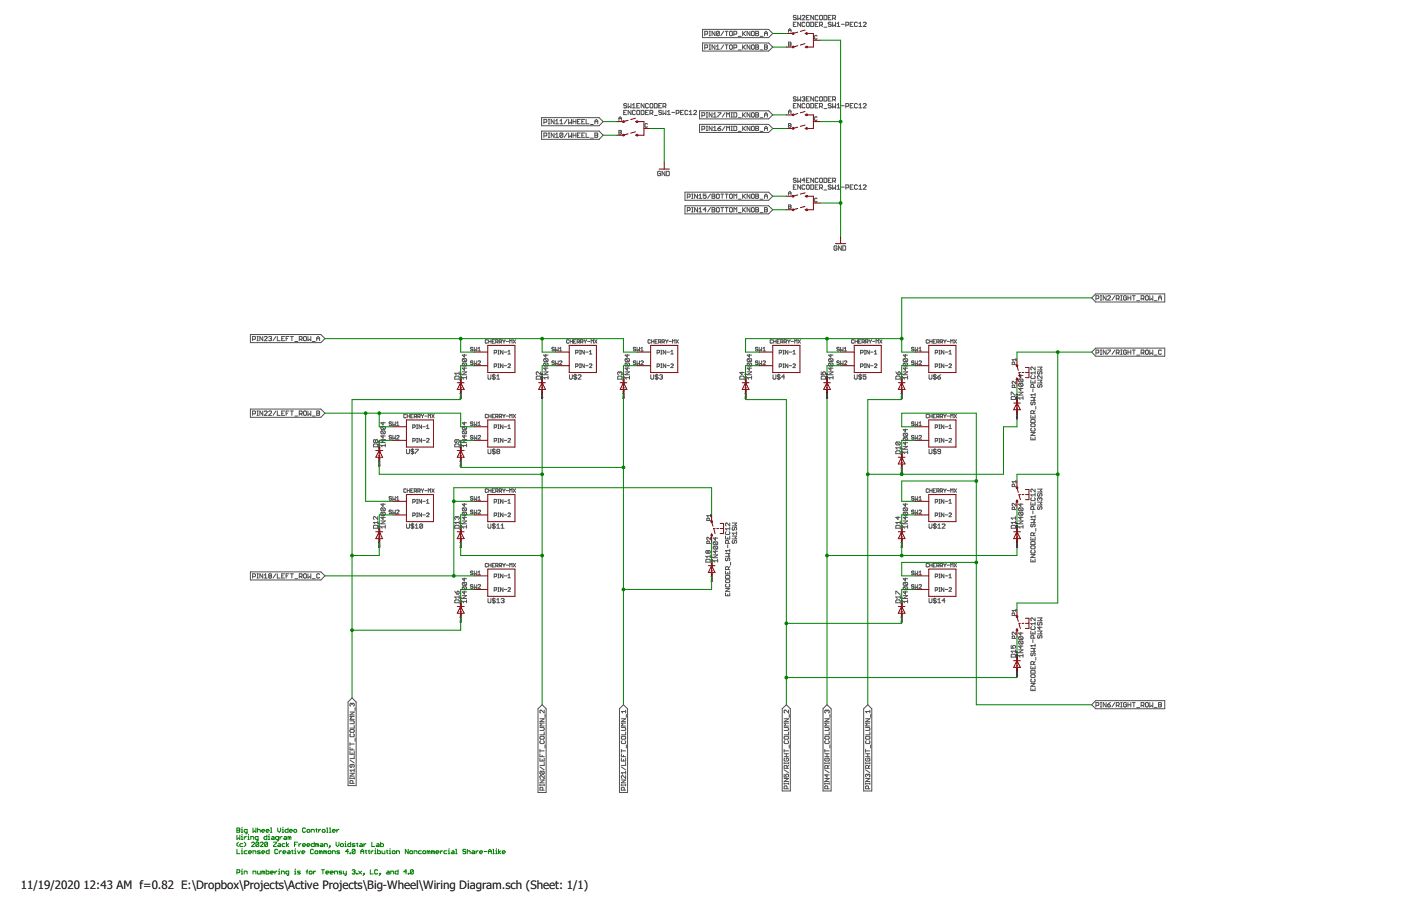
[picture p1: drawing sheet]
<?xml version="1.0" encoding="utf-8"?>
<!DOCTYPE eagle SYSTEM "eagle.dtd">
<eagle version="7.7.0">
<drawing>
<settings>
<setting alwaysvectorfont="yes"/>
<setting verticaltext="up"/>
</settings>
<grid distance="0.1" unitdist="inch" unit="inch" style="lines" multiple="1" display="no" altdistance="0.01" altunitdist="inch" altunit="inch"/>
<schematic xreflabel="%F%N/%S.%C%R" xrefpart="/%S.%C%R">
<libraries>
<library name="cherrymx">
<symbols>
<symbol name="CHERRY-MX">
<text x="-6.096" y="5.842" size="1.4224" layer="95">CHERRY-MX</text>
<pin name="PIN-1" x="-10.16" y="2.54" length="middle"/>
<pin name="PIN-2" x="-10.16" y="-2.54" length="middle"/>
<text x="-5.08" y="-7.62" size="1.778" layer="95">&gt;NAME</text>
<wire x1="-5.08" y1="5.08" x2="-5.08" y2="-5.08" width="0.254" layer="94"/>
<wire x1="-5.08" y1="-5.08" x2="5.08" y2="-5.08" width="0.254" layer="94"/>
<wire x1="5.08" y1="-5.08" x2="5.08" y2="5.08" width="0.254" layer="94"/>
<wire x1="5.08" y1="5.08" x2="-5.08" y2="5.08" width="0.254" layer="94"/>
</symbol>
</symbols>
<devicesets>
<deviceset name="CHERRY-MX">
<gates>
<gate name="G$1" symbol="CHERRY-MX" x="-2.54" y="-25.4"/>
</gates>
<devices>
<device name="" package="CHERRY-MX">
<connects>
<connect gate="G$1" pin="PIN-1" pad="SW1"/>
<connect gate="G$1" pin="PIN-2" pad="SW2"/>
</connects>
<technologies>
<technology name=""/>
</technologies>
</device>
</devices>
</deviceset>
</devicesets>
</library>
<library name="dp_devices">
<symbols>
<symbol name="ENCODER">
<wire x1="1.905" y1="2.54" x2="2.54" y2="2.54" width="0.254" layer="94" style="shortdash"/>
<wire x1="-2.54" y1="2.54" x2="1.905" y2="3.81" width="0.254" layer="94" style="shortdash"/>
<wire x1="1.905" y1="-2.54" x2="2.54" y2="-2.54" width="0.254" layer="94" style="shortdash"/>
<wire x1="-2.54" y1="-2.54" x2="1.905" y2="-1.27" width="0.254" layer="94" style="shortdash"/>
<wire x1="2.54" y1="2.54" x2="5.08" y2="2.54" width="0.254" layer="94"/>
<wire x1="5.08" y1="2.54" x2="5.08" y2="-2.54" width="0.254" layer="94"/>
<wire x1="5.08" y1="-2.54" x2="2.54" y2="-2.54" width="0.254" layer="94"/>
<circle x="-2.54" y="2.54" radius="0.127" width="0.4064" layer="94"/>
<circle x="2.54" y="2.54" radius="0.127" width="0.4064" layer="94"/>
<circle x="-2.54" y="-2.54" radius="0.127" width="0.4064" layer="94"/>
<circle x="2.54" y="-2.54" radius="0.127" width="0.4064" layer="94"/>
<text x="-2.54" y="7.62" size="1.778" layer="95" font="vector">&gt;NAME</text>
<text x="-2.54" y="5.08" size="1.778" layer="96" font="vector">&gt;VALUE</text>
<pin name="A" x="-5.08" y="2.54" visible="pad" length="short" direction="pas" swaplevel="2"/>
<pin name="C" x="7.62" y="0" visible="pad" length="short" direction="pas" swaplevel="1" rot="R180"/>
<pin name="B" x="-5.08" y="-2.54" visible="pad" length="short" direction="pas" swaplevel="2"/>
</symbol>
<symbol name="SW_MEMBRANE">
<wire x1="1.905" y1="-2.54" x2="2.54" y2="-2.54" width="0.254" layer="94" style="shortdash"/>
<wire x1="1.905" y1="1.905" x2="1.905" y2="0.635" width="0.254" layer="94" style="shortdash"/>
<wire x1="-1.905" y1="1.905" x2="-1.905" y2="0.635" width="0.254" layer="94" style="shortdash"/>
<wire x1="1.905" y1="1.905" x2="0" y2="1.905" width="0.254" layer="94" style="shortdash"/>
<wire x1="0" y1="1.905" x2="-1.905" y2="1.905" width="0.254" layer="94" style="shortdash"/>
<wire x1="0" y1="0" x2="0" y2="-0.635" width="0.1524" layer="94" style="shortdash"/>
<wire x1="0" y1="-1.27" x2="0" y2="-1.905" width="0.1524" layer="94" style="shortdash"/>
<wire x1="0" y1="1.905" x2="0" y2="0.635" width="0.1524" layer="94" style="shortdash"/>
<wire x1="-2.54" y1="-2.54" x2="1.905" y2="-1.27" width="0.254" layer="94" style="shortdash"/>
<circle x="-2.54" y="-2.54" radius="0.127" width="0.4064" layer="94"/>
<circle x="2.54" y="-2.54" radius="0.127" width="0.4064" layer="94"/>
<text x="-2.54" y="5.08" size="1.778" layer="95" font="vector">&gt;NAME</text>
<text x="-2.54" y="2.54" size="1.778" layer="96" font="vector">&gt;VALUE</text>
<pin name="1" x="-5.08" y="-2.54" visible="pad" length="short" direction="pas" swaplevel="2"/>
<pin name="2" x="5.08" y="-2.54" visible="pad" length="short" direction="pas" swaplevel="1" rot="R180"/>
</symbol>
</symbols>
<devicesets>
<deviceset name="ENCODER_SW1" prefix="SW">
<gates>
<gate name="ENCODER" symbol="ENCODER" x="0" y="-2.54"/>
<gate name="SW" symbol="SW_MEMBRANE" x="0" y="12.7"/>
</gates>
<devices>
<device name="-PEC12" package="PEC12_INCREMENTAL_ENCODER">
<connects>
<connect gate="ENCODER" pin="A" pad="A"/>
<connect gate="ENCODER" pin="B" pad="B"/>
<connect gate="ENCODER" pin="C" pad="C"/>
<connect gate="SW" pin="1" pad="P1"/>
<connect gate="SW" pin="2" pad="P2"/>
</connects>
<technologies>
<technology name=""/>
</technologies>
</device>
</devices>
</deviceset>
</devicesets>
</library>
<library name="diode">
<symbols>
<symbol name="D">
<wire x1="-1.27" y1="-1.27" x2="1.27" y2="0" width="0.254" layer="94"/>
<wire x1="1.27" y1="0" x2="-1.27" y2="1.27" width="0.254" layer="94"/>
<wire x1="1.27" y1="1.27" x2="1.27" y2="0" width="0.254" layer="94"/>
<wire x1="-1.27" y1="1.27" x2="-1.27" y2="-1.27" width="0.254" layer="94"/>
<wire x1="1.27" y1="0" x2="1.27" y2="-1.27" width="0.254" layer="94"/>
<text x="2.54" y="0.4826" size="1.778" layer="95">&gt;NAME</text>
<text x="2.54" y="-2.3114" size="1.778" layer="96">&gt;VALUE</text>
<pin name="A" x="-2.54" y="0" visible="off" length="short" direction="pas"/>
<pin name="C" x="2.54" y="0" visible="off" length="short" direction="pas" rot="R180"/>
<text x="-2.54" y="0" size="0.4064" layer="99" align="center">SpiceOrder 1</text>
<text x="2.54" y="0" size="0.4064" layer="99" align="center">SpiceOrder 2</text>
</symbol>
</symbols>
<devicesets>
<deviceset name="1N4004" prefix="D">
<gates>
<gate name="1" symbol="D" x="0" y="0"/>
</gates>
<devices>
<device name="" package="DO41-10">
<connects>
<connect gate="1" pin="A" pad="A"/>
<connect gate="1" pin="C" pad="C"/>
</connects>
<technologies>
<technology name=""/>
</technologies>
</device>
</devices>
</deviceset>
</devicesets>
</library>
<library name="supply1">
<symbols>
<symbol name="GND">
<wire x1="-1.905" y1="0" x2="1.905" y2="0" width="0.254" layer="94"/>
<text x="-2.54" y="-2.54" size="1.778" layer="96">&gt;VALUE</text>
<pin name="GND" x="0" y="2.54" visible="off" length="short" direction="sup" rot="R270"/>
</symbol>
</symbols>
<devicesets>
<deviceset name="GND" prefix="GND">
<gates>
<gate name="1" symbol="GND" x="0" y="0"/>
</gates>
<devices>
<device name="">
<technologies>
<technology name=""/>
</technologies>
</device>
</devices>
</deviceset>
</devicesets>
</library>
</libraries>
<attributes>
</attributes>
<variantdefs>
</variantdefs>
<classes>
<class number="0" name="default" width="0" drill="0">
</class>
</classes>
<parts>
<part name="U$1" library="cherrymx" deviceset="CHERRY-MX" device=""/>
<part name="U$2" library="cherrymx" deviceset="CHERRY-MX" device=""/>
<part name="U$3" library="cherrymx" deviceset="CHERRY-MX" device=""/>
<part name="U$4" library="cherrymx" deviceset="CHERRY-MX" device=""/>
<part name="U$5" library="cherrymx" deviceset="CHERRY-MX" device=""/>
<part name="U$6" library="cherrymx" deviceset="CHERRY-MX" device=""/>
<part name="U$7" library="cherrymx" deviceset="CHERRY-MX" device=""/>
<part name="U$8" library="cherrymx" deviceset="CHERRY-MX" device=""/>
<part name="U$9" library="cherrymx" deviceset="CHERRY-MX" device=""/>
<part name="U$10" library="cherrymx" deviceset="CHERRY-MX" device=""/>
<part name="U$11" library="cherrymx" deviceset="CHERRY-MX" device=""/>
<part name="U$12" library="cherrymx" deviceset="CHERRY-MX" device=""/>
<part name="U$13" library="cherrymx" deviceset="CHERRY-MX" device=""/>
<part name="U$14" library="cherrymx" deviceset="CHERRY-MX" device=""/>
<part name="SW1" library="dp_devices" deviceset="ENCODER_SW1" device="-PEC12"/>
<part name="SW2" library="dp_devices" deviceset="ENCODER_SW1" device="-PEC12"/>
<part name="SW3" library="dp_devices" deviceset="ENCODER_SW1" device="-PEC12"/>
<part name="SW4" library="dp_devices" deviceset="ENCODER_SW1" device="-PEC12"/>
<part name="D1" library="diode" deviceset="1N4004" device=""/>
<part name="D2" library="diode" deviceset="1N4004" device=""/>
<part name="D3" library="diode" deviceset="1N4004" device=""/>
<part name="D4" library="diode" deviceset="1N4004" device=""/>
<part name="D5" library="diode" deviceset="1N4004" device=""/>
<part name="D6" library="diode" deviceset="1N4004" device=""/>
<part name="D7" library="diode" deviceset="1N4004" device=""/>
<part name="D8" library="diode" deviceset="1N4004" device=""/>
<part name="D9" library="diode" deviceset="1N4004" device=""/>
<part name="D10" library="diode" deviceset="1N4004" device=""/>
<part name="D11" library="diode" deviceset="1N4004" device=""/>
<part name="D12" library="diode" deviceset="1N4004" device=""/>
<part name="D13" library="diode" deviceset="1N4004" device=""/>
<part name="D14" library="diode" deviceset="1N4004" device=""/>
<part name="D15" library="diode" deviceset="1N4004" device=""/>
<part name="D16" library="diode" deviceset="1N4004" device=""/>
<part name="D17" library="diode" deviceset="1N4004" device=""/>
<part name="D18" library="diode" deviceset="1N4004" device=""/>
<part name="GND1" library="supply1" deviceset="GND" device=""/>
<part name="GND2" library="supply1" deviceset="GND" device=""/>
</parts>
<sheets>
<sheet>
<plain>
<text x="-104.14" y="-106.68" size="1.778" layer="91">Big Wheel Video Controller
Wiring diagram
(c) 2020 Zack Freedman, Voidstar Lab
Licensed Creative Commons 4.0 Attribution Noncommercial Share-Alike</text>
<text x="-104.14" y="-114.3" size="1.778" layer="91">Pin numbering is for Teensy 3.x, LC, and 4.0</text>
</plain>
<instances>
<instance part="U$1" gate="G$1" x="-5.08" y="78.74"/>
<instance part="U$2" gate="G$1" x="25.4" y="78.74"/>
<instance part="U$3" gate="G$1" x="55.88" y="78.74"/>
<instance part="U$4" gate="G$1" x="101.6" y="78.74"/>
<instance part="U$5" gate="G$1" x="132.08" y="78.74"/>
<instance part="U$6" gate="G$1" x="160.02" y="78.74"/>
<instance part="U$7" gate="G$1" x="-35.56" y="50.8"/>
<instance part="U$8" gate="G$1" x="-5.08" y="50.8"/>
<instance part="U$9" gate="G$1" x="160.02" y="50.8"/>
<instance part="U$10" gate="G$1" x="-35.56" y="22.86"/>
<instance part="U$11" gate="G$1" x="-5.08" y="22.86"/>
<instance part="U$12" gate="G$1" x="160.02" y="22.86"/>
<instance part="U$13" gate="G$1" x="-5.08" y="-5.08"/>
<instance part="U$14" gate="G$1" x="160.02" y="-5.08"/>
<instance part="SW1" gate="ENCODER" x="43.18" y="165.1"/>
<instance part="SW1" gate="SW" x="76.2" y="15.24" rot="R270"/>
<instance part="SW2" gate="ENCODER" x="106.68" y="198.12"/>
<instance part="SW2" gate="SW" x="190.5" y="73.66" rot="R270"/>
<instance part="SW3" gate="ENCODER" x="106.68" y="167.64"/>
<instance part="SW3" gate="SW" x="190.5" y="27.94" rot="R270"/>
<instance part="SW4" gate="ENCODER" x="106.68" y="137.16"/>
<instance part="SW4" gate="SW" x="190.5" y="-20.32" rot="R270"/>
<instance part="D1" gate="1" x="-20.32" y="68.58" rot="R90"/>
<instance part="D2" gate="1" x="10.16" y="68.58" rot="R90"/>
<instance part="D3" gate="1" x="40.64" y="68.58" rot="R90"/>
<instance part="D4" gate="1" x="86.36" y="68.58" rot="R90"/>
<instance part="D5" gate="1" x="116.84" y="68.58" rot="R90"/>
<instance part="D6" gate="1" x="144.78" y="68.58" rot="R90"/>
<instance part="D7" gate="1" x="187.96" y="60.96" rot="R90"/>
<instance part="D8" gate="1" x="-50.8" y="43.18" rot="R90"/>
<instance part="D9" gate="1" x="-20.32" y="43.18" rot="R90"/>
<instance part="D10" gate="1" x="144.78" y="40.64" rot="R90"/>
<instance part="D11" gate="1" x="187.96" y="12.7" rot="R90"/>
<instance part="D12" gate="1" x="-50.8" y="12.7" rot="R90"/>
<instance part="D13" gate="1" x="-20.32" y="12.7" rot="R90"/>
<instance part="D14" gate="1" x="144.78" y="12.7" rot="R90"/>
<instance part="D15" gate="1" x="187.96" y="-35.56" rot="R90"/>
<instance part="D16" gate="1" x="-20.32" y="-15.24" rot="R90"/>
<instance part="D17" gate="1" x="144.78" y="-15.24" rot="R90"/>
<instance part="D18" gate="1" x="73.66" y="0" rot="R90"/>
<instance part="GND1" gate="1" x="121.92" y="121.92"/>
<instance part="GND2" gate="1" x="55.88" y="149.86"/>
</instances>
<busses>
</busses>
<nets>
<net name="N$1" class="0">
<segment>
<pinref part="U$1" gate="G$1" pin="PIN-2"/>
<pinref part="D1" gate="1" pin="C"/>
<wire x1="-15.24" y1="76.2" x2="-20.32" y2="76.2" width="0.1524" layer="91"/>
<wire x1="-20.32" y1="76.2" x2="-20.32" y2="71.12" width="0.1524" layer="91"/>
</segment>
</net>
<net name="N$2" class="0">
<segment>
<pinref part="U$2" gate="G$1" pin="PIN-2"/>
<pinref part="D2" gate="1" pin="C"/>
<wire x1="15.24" y1="76.2" x2="10.16" y2="76.2" width="0.1524" layer="91"/>
<wire x1="10.16" y1="76.2" x2="10.16" y2="71.12" width="0.1524" layer="91"/>
</segment>
</net>
<net name="N$3" class="0">
<segment>
<pinref part="U$3" gate="G$1" pin="PIN-2"/>
<wire x1="45.72" y1="76.2" x2="40.64" y2="76.2" width="0.1524" layer="91"/>
<pinref part="D3" gate="1" pin="C"/>
<wire x1="40.64" y1="76.2" x2="40.64" y2="71.12" width="0.1524" layer="91"/>
</segment>
</net>
<net name="PIN23/LEFT_ROW_A" class="0">
<segment>
<pinref part="U$3" gate="G$1" pin="PIN-1"/>
<wire x1="45.72" y1="81.28" x2="40.64" y2="81.28" width="0.1524" layer="91"/>
<wire x1="40.64" y1="81.28" x2="40.64" y2="86.36" width="0.1524" layer="91"/>
<wire x1="40.64" y1="86.36" x2="10.16" y2="86.36" width="0.1524" layer="91"/>
<wire x1="10.16" y1="86.36" x2="-20.32" y2="86.36" width="0.1524" layer="91"/>
<wire x1="-20.32" y1="86.36" x2="-20.32" y2="81.28" width="0.1524" layer="91"/>
<pinref part="U$1" gate="G$1" pin="PIN-1"/>
<wire x1="-20.32" y1="81.28" x2="-15.24" y2="81.28" width="0.1524" layer="91"/>
<pinref part="U$2" gate="G$1" pin="PIN-1"/>
<wire x1="15.24" y1="81.28" x2="10.16" y2="81.28" width="0.1524" layer="91"/>
<wire x1="10.16" y1="81.28" x2="10.16" y2="86.36" width="0.1524" layer="91"/>
<junction x="10.16" y="86.36"/>
<wire x1="-20.32" y1="86.36" x2="-71.12" y2="86.36" width="0.1524" layer="91"/>
<junction x="-20.32" y="86.36"/>
<label x="-71.12" y="86.36" size="1.778" layer="95" rot="R180" xref="yes"/>
</segment>
</net>
<net name="PIN18/LEFT_ROW_C" class="0">
<segment>
<pinref part="U$13" gate="G$1" pin="PIN-1"/>
<wire x1="-22.86" y1="-2.54" x2="-15.24" y2="-2.54" width="0.1524" layer="91"/>
<wire x1="-22.86" y1="-2.54" x2="-71.12" y2="-2.54" width="0.1524" layer="91"/>
<junction x="-22.86" y="-2.54"/>
<pinref part="U$11" gate="G$1" pin="PIN-1"/>
<wire x1="-15.24" y1="25.4" x2="-22.86" y2="25.4" width="0.1524" layer="91"/>
<wire x1="-22.86" y1="25.4" x2="-22.86" y2="-2.54" width="0.1524" layer="91"/>
<wire x1="-22.86" y1="25.4" x2="-22.86" y2="30.48" width="0.1524" layer="91"/>
<junction x="-22.86" y="25.4"/>
<pinref part="SW1" gate="SW" pin="1"/>
<wire x1="73.66" y1="20.32" x2="73.66" y2="30.48" width="0.1524" layer="91"/>
<wire x1="73.66" y1="30.48" x2="-22.86" y2="30.48" width="0.1524" layer="91"/>
<label x="-71.12" y="-2.54" size="1.778" layer="95" rot="R180" xref="yes"/>
</segment>
</net>
<net name="PIN2/RIGHT_ROW_A" class="0">
<segment>
<pinref part="U$4" gate="G$1" pin="PIN-1"/>
<wire x1="91.44" y1="81.28" x2="86.36" y2="81.28" width="0.1524" layer="91"/>
<wire x1="86.36" y1="81.28" x2="86.36" y2="86.36" width="0.1524" layer="91"/>
<wire x1="86.36" y1="86.36" x2="116.84" y2="86.36" width="0.1524" layer="91"/>
<wire x1="116.84" y1="86.36" x2="116.84" y2="81.28" width="0.1524" layer="91"/>
<pinref part="U$5" gate="G$1" pin="PIN-1"/>
<wire x1="116.84" y1="81.28" x2="121.92" y2="81.28" width="0.1524" layer="91"/>
<wire x1="116.84" y1="86.36" x2="144.78" y2="86.36" width="0.1524" layer="91"/>
<wire x1="144.78" y1="86.36" x2="144.78" y2="81.28" width="0.1524" layer="91"/>
<junction x="116.84" y="86.36"/>
<pinref part="U$6" gate="G$1" pin="PIN-1"/>
<wire x1="144.78" y1="81.28" x2="149.86" y2="81.28" width="0.1524" layer="91"/>
<wire x1="144.78" y1="86.36" x2="144.78" y2="101.6" width="0.1524" layer="91"/>
<junction x="144.78" y="86.36"/>
<wire x1="144.78" y1="101.6" x2="215.9" y2="101.6" width="0.1524" layer="91"/>
<label x="215.9" y="101.6" size="1.778" layer="95" xref="yes"/>
</segment>
</net>
<net name="PIN7/RIGHT_ROW_C" class="0">
<segment>
<pinref part="SW2" gate="SW" pin="1"/>
<wire x1="187.96" y1="78.74" x2="187.96" y2="81.28" width="0.1524" layer="91"/>
<wire x1="187.96" y1="81.28" x2="203.2" y2="81.28" width="0.1524" layer="91"/>
<pinref part="SW3" gate="SW" pin="1"/>
<wire x1="203.2" y1="81.28" x2="215.9" y2="81.28" width="0.1524" layer="91"/>
<wire x1="187.96" y1="33.02" x2="187.96" y2="35.56" width="0.1524" layer="91"/>
<wire x1="187.96" y1="35.56" x2="203.2" y2="35.56" width="0.1524" layer="91"/>
<wire x1="203.2" y1="35.56" x2="203.2" y2="81.28" width="0.1524" layer="91"/>
<junction x="203.2" y="81.28"/>
<pinref part="SW4" gate="SW" pin="1"/>
<wire x1="187.96" y1="-15.24" x2="187.96" y2="-12.7" width="0.1524" layer="91"/>
<wire x1="187.96" y1="-12.7" x2="203.2" y2="-12.7" width="0.1524" layer="91"/>
<wire x1="203.2" y1="-12.7" x2="203.2" y2="35.56" width="0.1524" layer="91"/>
<junction x="203.2" y="35.56"/>
<label x="215.9" y="81.28" size="1.778" layer="95" xref="yes"/>
</segment>
</net>
<net name="PIN6/RIGHT_ROW_B" class="0">
<segment>
<pinref part="U$9" gate="G$1" pin="PIN-1"/>
<wire x1="149.86" y1="53.34" x2="144.78" y2="53.34" width="0.1524" layer="91"/>
<wire x1="144.78" y1="53.34" x2="144.78" y2="58.42" width="0.1524" layer="91"/>
<wire x1="144.78" y1="58.42" x2="172.72" y2="58.42" width="0.1524" layer="91"/>
<wire x1="172.72" y1="58.42" x2="172.72" y2="33.02" width="0.1524" layer="91"/>
<wire x1="172.72" y1="33.02" x2="172.72" y2="2.54" width="0.1524" layer="91"/>
<wire x1="172.72" y1="2.54" x2="172.72" y2="-50.8" width="0.1524" layer="91"/>
<wire x1="172.72" y1="-50.8" x2="215.9" y2="-50.8" width="0.1524" layer="91"/>
<pinref part="U$12" gate="G$1" pin="PIN-1"/>
<wire x1="149.86" y1="25.4" x2="144.78" y2="25.4" width="0.1524" layer="91"/>
<wire x1="144.78" y1="25.4" x2="144.78" y2="33.02" width="0.1524" layer="91"/>
<wire x1="144.78" y1="33.02" x2="172.72" y2="33.02" width="0.1524" layer="91"/>
<junction x="172.72" y="33.02"/>
<pinref part="U$14" gate="G$1" pin="PIN-1"/>
<wire x1="149.86" y1="-2.54" x2="144.78" y2="-2.54" width="0.1524" layer="91"/>
<wire x1="144.78" y1="-2.54" x2="144.78" y2="2.54" width="0.1524" layer="91"/>
<wire x1="144.78" y1="2.54" x2="172.72" y2="2.54" width="0.1524" layer="91"/>
<junction x="172.72" y="2.54"/>
<label x="215.9" y="-50.8" size="1.778" layer="95" xref="yes"/>
</segment>
</net>
<net name="PIN19/LEFT_COLUMN_3" class="0">
<segment>
<pinref part="D1" gate="1" pin="A"/>
<wire x1="-20.32" y1="66.04" x2="-20.32" y2="63.5" width="0.1524" layer="91"/>
<wire x1="-20.32" y1="63.5" x2="-60.96" y2="63.5" width="0.1524" layer="91"/>
<wire x1="-60.96" y1="63.5" x2="-60.96" y2="5.08" width="0.1524" layer="91"/>
<wire x1="-60.96" y1="5.08" x2="-60.96" y2="-22.86" width="0.1524" layer="91"/>
<pinref part="D16" gate="1" pin="A"/>
<wire x1="-60.96" y1="-22.86" x2="-20.32" y2="-22.86" width="0.1524" layer="91"/>
<wire x1="-20.32" y1="-22.86" x2="-20.32" y2="-17.78" width="0.1524" layer="91"/>
<wire x1="-60.96" y1="-22.86" x2="-60.96" y2="-48.26" width="0.1524" layer="91"/>
<junction x="-60.96" y="-22.86"/>
<pinref part="D12" gate="1" pin="A"/>
<wire x1="-60.96" y1="5.08" x2="-50.8" y2="5.08" width="0.1524" layer="91"/>
<wire x1="-50.8" y1="5.08" x2="-50.8" y2="10.16" width="0.1524" layer="91"/>
<junction x="-60.96" y="5.08"/>
<label x="-60.96" y="-48.26" size="1.778" layer="95" rot="R270" xref="yes"/>
</segment>
</net>
<net name="N$15" class="0">
<segment>
<pinref part="U$10" gate="G$1" pin="PIN-2"/>
<wire x1="-45.72" y1="20.32" x2="-50.8" y2="20.32" width="0.1524" layer="91"/>
<pinref part="D12" gate="1" pin="C"/>
<wire x1="-50.8" y1="20.32" x2="-50.8" y2="15.24" width="0.1524" layer="91"/>
</segment>
</net>
<net name="N$16" class="0">
<segment>
<pinref part="U$13" gate="G$1" pin="PIN-2"/>
<pinref part="D16" gate="1" pin="C"/>
<wire x1="-15.24" y1="-7.62" x2="-20.32" y2="-7.62" width="0.1524" layer="91"/>
<wire x1="-20.32" y1="-7.62" x2="-20.32" y2="-12.7" width="0.1524" layer="91"/>
</segment>
</net>
<net name="N$17" class="0">
<segment>
<pinref part="U$7" gate="G$1" pin="PIN-2"/>
<pinref part="D8" gate="1" pin="C"/>
<wire x1="-45.72" y1="48.26" x2="-50.8" y2="48.26" width="0.1524" layer="91"/>
<wire x1="-50.8" y1="48.26" x2="-50.8" y2="45.72" width="0.1524" layer="91"/>
</segment>
</net>
<net name="N$18" class="0">
<segment>
<pinref part="U$11" gate="G$1" pin="PIN-2"/>
<wire x1="-15.24" y1="20.32" x2="-20.32" y2="20.32" width="0.1524" layer="91"/>
<pinref part="D13" gate="1" pin="C"/>
<wire x1="-20.32" y1="20.32" x2="-20.32" y2="15.24" width="0.1524" layer="91"/>
</segment>
</net>
<net name="PIN20/LEFT_COLUMN_2" class="0">
<segment>
<pinref part="D2" gate="1" pin="A"/>
<wire x1="10.16" y1="66.04" x2="10.16" y2="35.56" width="0.1524" layer="91"/>
<pinref part="D8" gate="1" pin="A"/>
<wire x1="10.16" y1="35.56" x2="10.16" y2="5.08" width="0.1524" layer="91"/>
<wire x1="10.16" y1="5.08" x2="10.16" y2="-50.8" width="0.1524" layer="91"/>
<wire x1="-50.8" y1="40.64" x2="-50.8" y2="35.56" width="0.1524" layer="91"/>
<wire x1="-50.8" y1="35.56" x2="10.16" y2="35.56" width="0.1524" layer="91"/>
<junction x="10.16" y="35.56"/>
<pinref part="D13" gate="1" pin="A"/>
<wire x1="-20.32" y1="10.16" x2="-20.32" y2="5.08" width="0.1524" layer="91"/>
<wire x1="-20.32" y1="5.08" x2="10.16" y2="5.08" width="0.1524" layer="91"/>
<junction x="10.16" y="5.08"/>
<label x="10.16" y="-50.8" size="1.778" layer="95" rot="R270" xref="yes"/>
</segment>
</net>
<net name="PIN21/LEFT_COLUMN_1" class="0">
<segment>
<pinref part="D3" gate="1" pin="A"/>
<wire x1="40.64" y1="66.04" x2="40.64" y2="38.1" width="0.1524" layer="91"/>
<pinref part="D9" gate="1" pin="A"/>
<wire x1="40.64" y1="38.1" x2="40.64" y2="-7.62" width="0.1524" layer="91"/>
<wire x1="40.64" y1="-7.62" x2="40.64" y2="-50.8" width="0.1524" layer="91"/>
<wire x1="-20.32" y1="40.64" x2="-20.32" y2="38.1" width="0.1524" layer="91"/>
<wire x1="-20.32" y1="38.1" x2="40.64" y2="38.1" width="0.1524" layer="91"/>
<junction x="40.64" y="38.1"/>
<pinref part="D18" gate="1" pin="A"/>
<wire x1="73.66" y1="-2.54" x2="73.66" y2="-7.62" width="0.1524" layer="91"/>
<wire x1="73.66" y1="-7.62" x2="40.64" y2="-7.62" width="0.1524" layer="91"/>
<junction x="40.64" y="-7.62"/>
<label x="40.64" y="-50.8" size="1.778" layer="95" rot="R270" xref="yes"/>
</segment>
</net>
<net name="N$10" class="0">
<segment>
<pinref part="U$8" gate="G$1" pin="PIN-2"/>
<pinref part="D9" gate="1" pin="C"/>
<wire x1="-15.24" y1="48.26" x2="-20.32" y2="48.26" width="0.1524" layer="91"/>
<wire x1="-20.32" y1="48.26" x2="-20.32" y2="45.72" width="0.1524" layer="91"/>
</segment>
</net>
<net name="N$12" class="0">
<segment>
<pinref part="SW1" gate="SW" pin="2"/>
<pinref part="D18" gate="1" pin="C"/>
<wire x1="73.66" y1="10.16" x2="73.66" y2="2.54" width="0.1524" layer="91"/>
</segment>
</net>
<net name="PIN22/LEFT_ROW_B" class="0">
<segment>
<pinref part="U$10" gate="G$1" pin="PIN-1"/>
<pinref part="U$8" gate="G$1" pin="PIN-1"/>
<wire x1="-15.24" y1="53.34" x2="-20.32" y2="53.34" width="0.1524" layer="91"/>
<wire x1="-20.32" y1="58.42" x2="-50.8" y2="58.42" width="0.1524" layer="91"/>
<wire x1="-50.8" y1="58.42" x2="-50.8" y2="53.34" width="0.1524" layer="91"/>
<pinref part="U$7" gate="G$1" pin="PIN-1"/>
<wire x1="-50.8" y1="53.34" x2="-45.72" y2="53.34" width="0.1524" layer="91"/>
<wire x1="-50.8" y1="58.42" x2="-55.88" y2="58.42" width="0.1524" layer="91"/>
<junction x="-50.8" y="58.42"/>
<wire x1="-55.88" y1="58.42" x2="-71.12" y2="58.42" width="0.1524" layer="91"/>
<wire x1="-20.32" y1="58.42" x2="-20.32" y2="53.34" width="0.1524" layer="91"/>
<wire x1="-45.72" y1="25.4" x2="-55.88" y2="25.4" width="0.1524" layer="91"/>
<wire x1="-55.88" y1="25.4" x2="-55.88" y2="58.42" width="0.1524" layer="91"/>
<junction x="-55.88" y="58.42"/>
<label x="-71.12" y="58.42" size="1.778" layer="95" rot="R180" xref="yes"/>
</segment>
</net>
<net name="N$6" class="0">
<segment>
<pinref part="U$9" gate="G$1" pin="PIN-2"/>
<pinref part="D10" gate="1" pin="C"/>
<wire x1="149.86" y1="48.26" x2="144.78" y2="48.26" width="0.1524" layer="91"/>
<wire x1="144.78" y1="48.26" x2="144.78" y2="43.18" width="0.1524" layer="91"/>
</segment>
</net>
<net name="N$20" class="0">
<segment>
<pinref part="U$6" gate="G$1" pin="PIN-2"/>
<pinref part="D6" gate="1" pin="C"/>
<wire x1="149.86" y1="76.2" x2="144.78" y2="76.2" width="0.1524" layer="91"/>
<wire x1="144.78" y1="76.2" x2="144.78" y2="71.12" width="0.1524" layer="91"/>
</segment>
</net>
<net name="N$21" class="0">
<segment>
<pinref part="SW2" gate="SW" pin="2"/>
<pinref part="D7" gate="1" pin="C"/>
<wire x1="187.96" y1="68.58" x2="187.96" y2="63.5" width="0.1524" layer="91"/>
</segment>
</net>
<net name="PIN3/RIGHT_COLUMN_1" class="0">
<segment>
<pinref part="D7" gate="1" pin="A"/>
<wire x1="187.96" y1="58.42" x2="187.96" y2="53.34" width="0.1524" layer="91"/>
<wire x1="187.96" y1="53.34" x2="182.88" y2="53.34" width="0.1524" layer="91"/>
<wire x1="182.88" y1="53.34" x2="182.88" y2="35.56" width="0.1524" layer="91"/>
<wire x1="182.88" y1="35.56" x2="144.78" y2="35.56" width="0.1524" layer="91"/>
<wire x1="144.78" y1="35.56" x2="132.08" y2="35.56" width="0.1524" layer="91"/>
<wire x1="132.08" y1="35.56" x2="132.08" y2="-50.8" width="0.1524" layer="91"/>
<pinref part="D10" gate="1" pin="A"/>
<wire x1="144.78" y1="38.1" x2="144.78" y2="35.56" width="0.1524" layer="91"/>
<junction x="144.78" y="35.56"/>
<pinref part="D6" gate="1" pin="A"/>
<wire x1="144.78" y1="66.04" x2="144.78" y2="63.5" width="0.1524" layer="91"/>
<wire x1="144.78" y1="63.5" x2="132.08" y2="63.5" width="0.1524" layer="91"/>
<wire x1="132.08" y1="63.5" x2="132.08" y2="35.56" width="0.1524" layer="91"/>
<junction x="132.08" y="35.56"/>
<label x="132.08" y="-50.8" size="1.778" layer="95" rot="R270" xref="yes"/>
</segment>
</net>
<net name="PIN4/RIGHT_COLUMN_3" class="0">
<segment>
<pinref part="D11" gate="1" pin="A"/>
<wire x1="187.96" y1="10.16" x2="187.96" y2="5.08" width="0.1524" layer="91"/>
<wire x1="187.96" y1="5.08" x2="144.78" y2="5.08" width="0.1524" layer="91"/>
<pinref part="D14" gate="1" pin="A"/>
<wire x1="144.78" y1="5.08" x2="116.84" y2="5.08" width="0.1524" layer="91"/>
<wire x1="144.78" y1="10.16" x2="144.78" y2="5.08" width="0.1524" layer="91"/>
<junction x="144.78" y="5.08"/>
<pinref part="D5" gate="1" pin="A"/>
<wire x1="116.84" y1="66.04" x2="116.84" y2="5.08" width="0.1524" layer="91"/>
<wire x1="116.84" y1="5.08" x2="116.84" y2="-50.8" width="0.1524" layer="91"/>
<junction x="116.84" y="5.08"/>
<label x="116.84" y="-50.8" size="1.778" layer="95" rot="R270" xref="yes"/>
</segment>
</net>
<net name="N$26" class="0">
<segment>
<pinref part="SW3" gate="SW" pin="2"/>
<pinref part="D11" gate="1" pin="C"/>
<wire x1="187.96" y1="22.86" x2="187.96" y2="15.24" width="0.1524" layer="91"/>
</segment>
</net>
<net name="N$27" class="0">
<segment>
<pinref part="SW4" gate="SW" pin="2"/>
<pinref part="D15" gate="1" pin="C"/>
<wire x1="187.96" y1="-25.4" x2="187.96" y2="-33.02" width="0.1524" layer="91"/>
</segment>
</net>
<net name="N$28" class="0">
<segment>
<pinref part="U$14" gate="G$1" pin="PIN-2"/>
<pinref part="D17" gate="1" pin="C"/>
<wire x1="149.86" y1="-7.62" x2="144.78" y2="-7.62" width="0.1524" layer="91"/>
<wire x1="144.78" y1="-7.62" x2="144.78" y2="-12.7" width="0.1524" layer="91"/>
</segment>
</net>
<net name="N$29" class="0">
<segment>
<pinref part="U$12" gate="G$1" pin="PIN-2"/>
<pinref part="D14" gate="1" pin="C"/>
<wire x1="149.86" y1="20.32" x2="144.78" y2="20.32" width="0.1524" layer="91"/>
<wire x1="144.78" y1="20.32" x2="144.78" y2="15.24" width="0.1524" layer="91"/>
</segment>
</net>
<net name="N$30" class="0">
<segment>
<pinref part="U$5" gate="G$1" pin="PIN-2"/>
<pinref part="D5" gate="1" pin="C"/>
<wire x1="121.92" y1="76.2" x2="116.84" y2="76.2" width="0.1524" layer="91"/>
<wire x1="116.84" y1="76.2" x2="116.84" y2="71.12" width="0.1524" layer="91"/>
</segment>
</net>
<net name="N$31" class="0">
<segment>
<pinref part="U$4" gate="G$1" pin="PIN-2"/>
<pinref part="D4" gate="1" pin="C"/>
<wire x1="91.44" y1="76.2" x2="86.36" y2="76.2" width="0.1524" layer="91"/>
<wire x1="86.36" y1="76.2" x2="86.36" y2="71.12" width="0.1524" layer="91"/>
</segment>
</net>
<net name="PIN5/RIGHT_COLUMN_2" class="0">
<segment>
<pinref part="D4" gate="1" pin="A"/>
<wire x1="86.36" y1="66.04" x2="86.36" y2="63.5" width="0.1524" layer="91"/>
<wire x1="86.36" y1="63.5" x2="101.6" y2="63.5" width="0.1524" layer="91"/>
<wire x1="101.6" y1="63.5" x2="101.6" y2="-20.32" width="0.1524" layer="91"/>
<pinref part="D15" gate="1" pin="A"/>
<wire x1="101.6" y1="-20.32" x2="101.6" y2="-40.64" width="0.1524" layer="91"/>
<wire x1="101.6" y1="-40.64" x2="101.6" y2="-50.8" width="0.1524" layer="91"/>
<wire x1="187.96" y1="-38.1" x2="187.96" y2="-40.64" width="0.1524" layer="91"/>
<wire x1="187.96" y1="-40.64" x2="101.6" y2="-40.64" width="0.1524" layer="91"/>
<junction x="101.6" y="-40.64"/>
<pinref part="D17" gate="1" pin="A"/>
<wire x1="144.78" y1="-17.78" x2="144.78" y2="-20.32" width="0.1524" layer="91"/>
<wire x1="144.78" y1="-20.32" x2="101.6" y2="-20.32" width="0.1524" layer="91"/>
<junction x="101.6" y="-20.32"/>
<label x="101.6" y="-50.8" size="1.778" layer="95" rot="R270" xref="yes"/>
</segment>
</net>
<net name="PIN11/WHEEL_A" class="0">
<segment>
<pinref part="SW1" gate="ENCODER" pin="A"/>
<wire x1="38.1" y1="167.64" x2="33.02" y2="167.64" width="0.1524" layer="91"/>
<label x="33.02" y="167.64" size="1.778" layer="95" rot="R180" xref="yes"/>
</segment>
</net>
<net name="PIN10/WHEEL_B" class="0">
<segment>
<pinref part="SW1" gate="ENCODER" pin="B"/>
<wire x1="38.1" y1="162.56" x2="33.02" y2="162.56" width="0.1524" layer="91"/>
<label x="33.02" y="162.56" size="1.778" layer="95" rot="R180" xref="yes"/>
</segment>
</net>
<net name="PIN0/TOP_KNOB_A" class="0">
<segment>
<pinref part="SW2" gate="ENCODER" pin="A"/>
<wire x1="101.6" y1="200.66" x2="96.52" y2="200.66" width="0.1524" layer="91"/>
<label x="96.52" y="200.66" size="1.778" layer="95" rot="R180" xref="yes"/>
</segment>
</net>
<net name="PIN1/TOP_KNOB_B" class="0">
<segment>
<pinref part="SW2" gate="ENCODER" pin="B"/>
<wire x1="96.52" y1="195.58" x2="101.6" y2="195.58" width="0.1524" layer="91"/>
<label x="96.52" y="195.58" size="1.778" layer="95" rot="R180" xref="yes"/>
</segment>
</net>
<net name="PIN17/MID_KNOB_A" class="0">
<segment>
<pinref part="SW3" gate="ENCODER" pin="A"/>
<wire x1="101.6" y1="170.18" x2="96.52" y2="170.18" width="0.1524" layer="91"/>
<label x="96.52" y="170.18" size="1.778" layer="95" rot="R180" xref="yes"/>
</segment>
</net>
<net name="PIN16/MID_KNOB_A" class="0">
<segment>
<pinref part="SW3" gate="ENCODER" pin="B"/>
<wire x1="96.52" y1="165.1" x2="101.6" y2="165.1" width="0.1524" layer="91"/>
<label x="96.52" y="165.1" size="1.778" layer="95" rot="R180" xref="yes"/>
</segment>
</net>
<net name="PIN15/BOTTOM_KNOB_A" class="0">
<segment>
<pinref part="SW4" gate="ENCODER" pin="A"/>
<wire x1="101.6" y1="139.7" x2="96.52" y2="139.7" width="0.1524" layer="91"/>
<label x="96.52" y="139.7" size="1.778" layer="95" rot="R180" xref="yes"/>
</segment>
</net>
<net name="PIN14/BOTTOM_KNOB_B" class="0">
<segment>
<pinref part="SW4" gate="ENCODER" pin="B"/>
<wire x1="96.52" y1="134.62" x2="101.6" y2="134.62" width="0.1524" layer="91"/>
<label x="96.52" y="134.62" size="1.778" layer="95" rot="R180" xref="yes"/>
</segment>
</net>
<net name="GND" class="0">
<segment>
<pinref part="SW2" gate="ENCODER" pin="C"/>
<wire x1="114.3" y1="198.12" x2="121.92" y2="198.12" width="0.1524" layer="91"/>
<wire x1="121.92" y1="198.12" x2="121.92" y2="167.64" width="0.1524" layer="91"/>
<pinref part="SW4" gate="ENCODER" pin="C"/>
<wire x1="121.92" y1="167.64" x2="121.92" y2="137.16" width="0.1524" layer="91"/>
<wire x1="121.92" y1="137.16" x2="121.92" y2="124.46" width="0.1524" layer="91"/>
<wire x1="114.3" y1="137.16" x2="121.92" y2="137.16" width="0.1524" layer="91"/>
<junction x="121.92" y="137.16"/>
<pinref part="SW3" gate="ENCODER" pin="C"/>
<wire x1="114.3" y1="167.64" x2="121.92" y2="167.64" width="0.1524" layer="91"/>
<junction x="121.92" y="167.64"/>
<pinref part="GND1" gate="1" pin="GND"/>
</segment>
<segment>
<pinref part="SW1" gate="ENCODER" pin="C"/>
<wire x1="50.8" y1="165.1" x2="55.88" y2="165.1" width="0.1524" layer="91"/>
<wire x1="55.88" y1="165.1" x2="55.88" y2="152.4" width="0.1524" layer="91"/>
<pinref part="GND2" gate="1" pin="GND"/>
</segment>
</net>
</nets>
</sheet>
</sheets>
</schematic>
</drawing>
<compatibility>
<note version="6.3" minversion="6.2.2" severity="warning">
Since Version 6.2.2 text objects can contain more than one line,
which will not be processed correctly with this version.
</note>
</compatibility>
</eagle>
